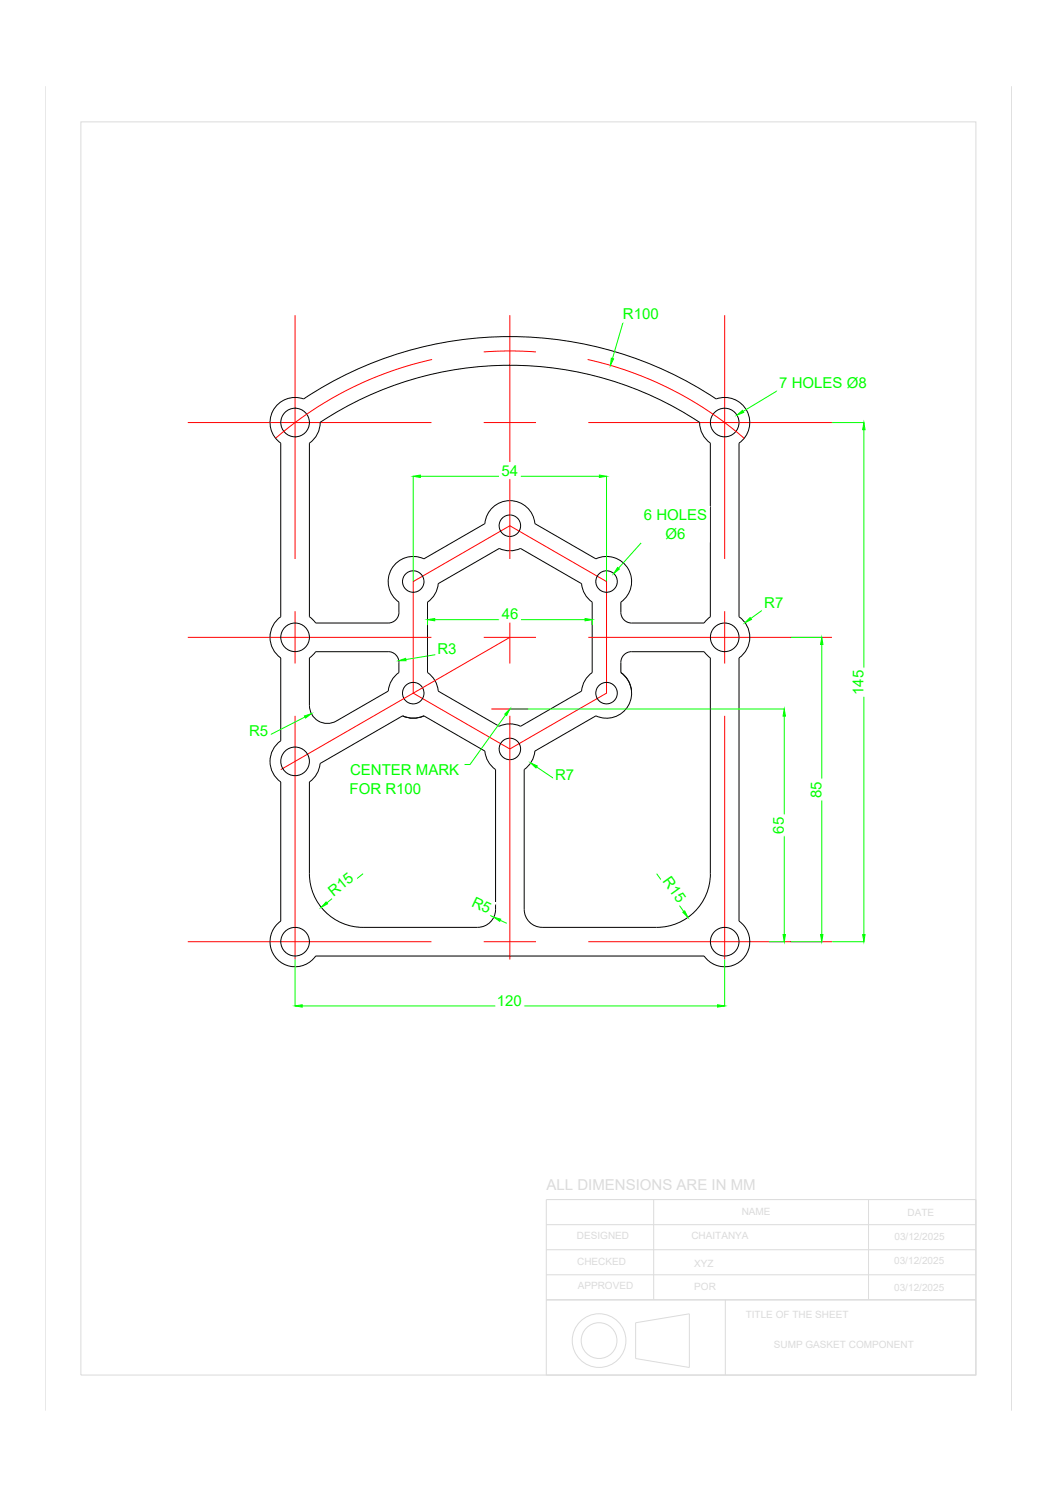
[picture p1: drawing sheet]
<svg xmlns="http://www.w3.org/2000/svg" width="210mm" height="297mm" viewBox="0 0 210 297" stroke-linecap="round" stroke-linejoin="round" font-family="sans-serif">
<!-- layer: 0 -->
<g fill="none" stroke="#000" stroke-width=".2">
<path d="M60.3 79.2a73.9 73.9 0 0 1 81.9 0 5 5 0 0 1 6.1 2.4 5 5 0 0 1-1.5 6.4v34.5a5 5 0 0 1 0 8.1v52.3a5 5 0 0 1 .6 7.6 5 5 0 0 1-7.6-.7h-77.1a5 5 0 0 1-7.6 .7 5 5 0 0 1 .7-7.6l-.1-27.6a5 5 0 0 1 .1-8.2l-.1-16.5a5 5 0 0 1 .1-8.1l-.1-34.5a5 5 0 0 1-1.5-6.4 5 5 0 0 1 6.1-2.4M138.9 83.9a68.2 68.2 0 0 0-75.3 0 5 5 0 0 1-2.2 4.1v34.5l1.3 1.2h14.4a2.13 2.13 0 0 0 2.1-2.1v-2a5 5 0 0 1-1.4-6.6 5 5 0 0 1 6.4-2l12.1-7a5 5 0 0 1 5-4.6 5 5 0 0 1 4.9 4.6l12.1 7M138.9 83.9a5 5 0 0 0 2.2 4.1v34.5l-1.3 1.2h-14.4a2.13 2.13 0 0 1-2.1-2.1v-2M99.1 108.9a5 5 0 0 0 4.3 0M99.1 108.9l-12.1 7a5 5 0 0 1-2.1 3.7v13.9a4.9 4.9 0 0 1 2.1 3.7l12.1 7a4.9 4.9 0 0 1 4.3 0l12.1-7a5 5 0 0 1 2.1-3.7v-13.9a5 5 0 0 1-2.1-3.7l-12.1-7M118.3 111a5 5 0 0 1 6.5 2 5 5 0 0 1-1.5 6.6M62.7 129.4h14.4a2.11 2.11 0 0 1 2.1 2.1v2a5 5 0 0 0-2.1 3.7l-10.3 6a3.6 3.6 0 0 1-5.3-3.1l-.1-9.5zM123.3 133.5a3.8 3.8 0 0 1 .6-3.5l1-.5 .5-.1h14.4l1.3 1.2v42.9M125.4 137.2a5 5 0 0 0-2.1-3.7 5 5 0 0 1 1.5 6.6 5 5 0 0 1-6.5 2M63.6 151.6l16.3-9.5a5 5 0 0 0 4.3 0l12.1 7a5 5 0 0 0 2.1 3.7v27.8a3.6 3.6 0 0 1-3.5 3.5h-22.8a10.7 10.7 0 0 1-10.7-10.6v-18.2a5 5 0 0 0 2.2-3.7zM118.3 142.1l-12.1 7a5 5 0 0 1-2.1 3.7v27.8a3.6 3.6 0 0 0 3.6 3.5h22.7a10.7 10.7 0 0 0 10.7-10.6"/>
<circle cx="58.6" cy="83.9" r="2.84"/>
<circle cx="143.9" cy="83.9" r="2.84"/>
<circle cx="82.1" cy="115.5" r="2.13"/>
<circle cx="101.3" cy="104.4" r="2.13"/>
<circle cx="120.5" cy="115.5" r="2.13"/>
<circle cx="58.6" cy="126.5" r="2.84"/>
<circle cx="82.1" cy="137.6" r="2.13"/>
<circle cx="120.5" cy="137.6" r="2.13"/>
<circle cx="143.9" cy="126.5" r="2.84"/>
<circle cx="58.6" cy="151.2" r="2.84"/>
<circle cx="101.3" cy="148.7" r="2.13"/>
<circle cx="58.6" cy="187" r="2.84"/>
<circle cx="143.9" cy="187" r="2.84"/>
</g>
<!-- layer: centerline -->
<g fill="none" stroke="#f00" stroke-width=".2">
<path d="M58.6 62.6v48.4M85.8 71.4a71.1 71.1 0 0 0-31.1 15.6M96.1 69.9l4.3-.2 6 .2M101.2 62.6v48.4M116.7 71.4a71.1 71.1 0 0 1 31.1 15.6M143.9 62.6v48.4M37.3 83.9h48.4M96.1 83.9h10.3M116.8 83.9h48.4M82.1 115.5l19.1-11.1 19.2 11.1v22.1l-19.2 11.1-19.1-11.1zM37.3 126.6h48.4M58.6 121.4v10.3"/>
<path d="M96.1 126.6h10.3M101.2 121.4v10.3M101.2 126.6l-45.5 26.2M116.8 126.6h48.4M143.9 121.4v10.3M58.6 142.1v48.4M97.6 140.8h7.3M101.2 142.1v48.4M143.9 142.1v48.4M37.3 187h48.4M96.1 187h10.3M116.8 187h48.4"/>
</g>
<!-- layer: AM_5 -->
<g fill="none" stroke="#0f0" stroke-width=".2">
<path d="M130.7 63.5h-6.8l-2.3 7.7M172 77.3h-17.2l-7.2 4.4M82.1 94.5v20.9M83.5 94.6h35.5M120.4 94.5v20.9M165.2 83.9h6.4M171.6 85.3v100.3M140.3 107.1h-12.4l-5.1 5.7M84.9 123v1.1M86.3 123h29.9M87 129.9l-6.4 1.1M117.6 123v1.1"/>
<path d="M155.4 120.7h-3.4l-2.9 2.1M157 126.6h6.3M163.2 128v57.6M60.6 142.4l-7.4 3.7h-3.5M100.4 141.9l-7.1 9.9h-1M101.3 140.8h54.5M106.6 152.3l3.8 2.6h3.5M155.7 142.2v43.4M72.1 173.5l-7.2 5.8M130.4 173.5l5.4 7.5M58.6 190.5v9.3M60 199.7h82.5"/>
<path d="M94.9 180.6l3.2 1.5M99.3 182.7l1.3 .6M143.9 190.5v9.3M152.7 187h3.1M157 187h6.3M165.2 187h6.4"/>
</g>
<g fill="#0f0" stroke="#0f0" stroke-width=".2">
<path d="M58.6 199.7l1.4-.2v.5z"/>
<path d="M142.5 199.5l1.4 .2-1.4 .3z"/>
<path d="M162.9 185.6h.5l-.2 1.4z"/>
<path d="M163.2 126.6l.2 1.4h-.5z"/>
<path d="M155.5 185.6h.5l-.3 1.4z"/>
<path d="M155.7 140.8l.3 1.4h-.5z"/>
<path d="M171.6 83.9l.2 1.4h-.5z"/>
<path d="M171.3 185.6h.5l-.2 1.4z"/>
<path d="M82.1 94.6l1.4-.3v.5z"/>
<path d="M119 94.3l1.4 .3-1.4 .2z"/>
<path d="M84.9 123l1.4-.2v.5z"/>
<path d="M116.2 122.8l1.4 .2-1.4 .3z"/>
<path d="M105.4 151.5l1.3 .6-.3 .4z"/>
<path d="M79.2 131.2l1.3-.5 .1 .5z"/>
<path d="M60.5 142.2l1.3-.5-1.1 .9z"/>
<path d="M64.8 179.1l.3 .4-1.3 .7z"/>
<path d="M98.1 182.1l1.3 .4-.2 .4z"/>
<path d="M135.6 181.1l.4-.2 .6 1.2z"/>
<path d="M146.3 82.4l1.1-.9 .3 .4z"/>
<path d="M122.6 112.7l.4 .3-1.1 .9z"/>
<path d="M149 122.6l.2 .4-1.3 .6z"/>
<path d="M121.4 71.1l.5 .1-.7 1.3z"/>
<path d="M100.2 141.8l1-1-.6 1.3z"/>
</g>
<g fill="#fff" stroke="#fff" stroke-width=".2">
<path d="M98.5 197v3.2l5.5-3.2zM98.5 200.2l5.5-3.2v3.2z"/>
<path d="M160.4 154.7v4.1h3.3zM160.4 154.7h3.3v4.1z"/>
<path d="M153 161.8v4.2h3.2zM153 161.8h3.2v4.2z"/>
<path d="M168.8 132.6v5.6h3.2zM168.8 132.6h3.2v5.6z"/>
<path d="M99.2 91.8v3.3l4.1-3.3zM99.2 95.1l4.1-3.3v3.3z"/>
<path d="M99.2 120.3v3.2l4.2-3.2zM99.2 123.5l4.2-3.2v3.2z"/>
<path d="M109.9 152.2v3.2l4.6-3.2zM109.9 155.4l4.6-3.2v3.2z"/>
<path d="M86.5 127.1v3.3l4.6-3.3zM86.5 130.4l4.6-3.3v3.3z"/>
<path d="M49.1 143.4v3.2l4.6-3.2zM49.1 146.6l4.6-3.2v3.2z"/>
<path d="M64.3 176.2l2 2.5 2.8-6.4zM69.1 172.3l2 2.6-4.8 3.8z"/>
<path d="M94.4 177.3l-1.4 2.9 5.5-.9zM93 180.2l5.5-.9-1.4 2.9z"/>
<path d="M130.9 175l6.2 3.1-3.6-5zM130.9 175l6.2 3.1-2.6 1.9z"/>
<path d="M154.4 74.4v3.4l18.1-3.4zM154.4 77.8l18.1-3.4v3.4z"/>
<path d="M127.4 100.7v6.9l13.4-6.9zM127.4 107.6l13.4-6.9v6.9z"/>
<path d="M151.5 118v3.2l4.5-3.2zM151.5 121.2l4.5-3.2v3.2z"/>
<path d="M123.4 60.7v3.3l7.8-3.3zM123.4 64l7.8-3.3v3.3z"/>
</g>
<!-- layer: TEXT -->
<g fill="none" stroke="#dbdbdb" stroke-width=".2">
<path d="M9 17.1v263M200.9 17.1v263M16.1 24.2h177.7v248.8h-177.7zM108.5 238.2h85.3v34.8h-85.3zM129.8 238.2v19.9M172.5 238.2v19.9M108.5 243.2h85.3M108.5 248.1h85.3M108.5 253.1h85.3M108.5 258.1h85.3M144 258.1v14.9M126.2 262.6l10.7-1.7v10.6l-10.7-1.8z"/>
<circle cx="119" cy="266.2" r="5.3"/>
<circle cx="119" cy="266.2" r="3.6"/>
</g>
<g font-size="3" fill="#0f0">
<text x="123.7" y="63.4">R100</text>
<text x="154.7" y="77.1">7 HOLES Ø8</text>
<text x="99.6" y="94.5">54</text>
<text x="127.9" y="103.3">6 HOLES</text>
<text x="132.2" y="107">Ø6</text>
<text x="99.6" y="123">46</text>
<text x="151.8" y="120.7">R7</text>
<text x="86.9" y="129.8">R3</text>
<text x="171.5" y="138" transform="rotate(-90 171.5 138)">145</text>
<text x="49.5" y="146">R5</text>
<text x="69.5" y="154">CENTER MARK</text>
<text x="110.2" y="154.8">R7</text>
<text x="69.4" y="157.6">FOR R100</text>
<text x="163.1" y="158.4" transform="rotate(-90 163.1 158.4)">85</text>
<text x="155.7" y="165.5" transform="rotate(-90 155.7 165.5)">65</text>
<text x="66.2" y="178.1" transform="rotate(-39 66.2 178.1)">R15</text>
<text x="93.5" y="179.8" transform="rotate(25 93.5 179.8)">R5</text>
<text x="131.5" y="174.9" transform="rotate(54 131.5 174.9)">R15</text>
<text x="98.7" y="199.7">120</text>
</g>
</svg>
